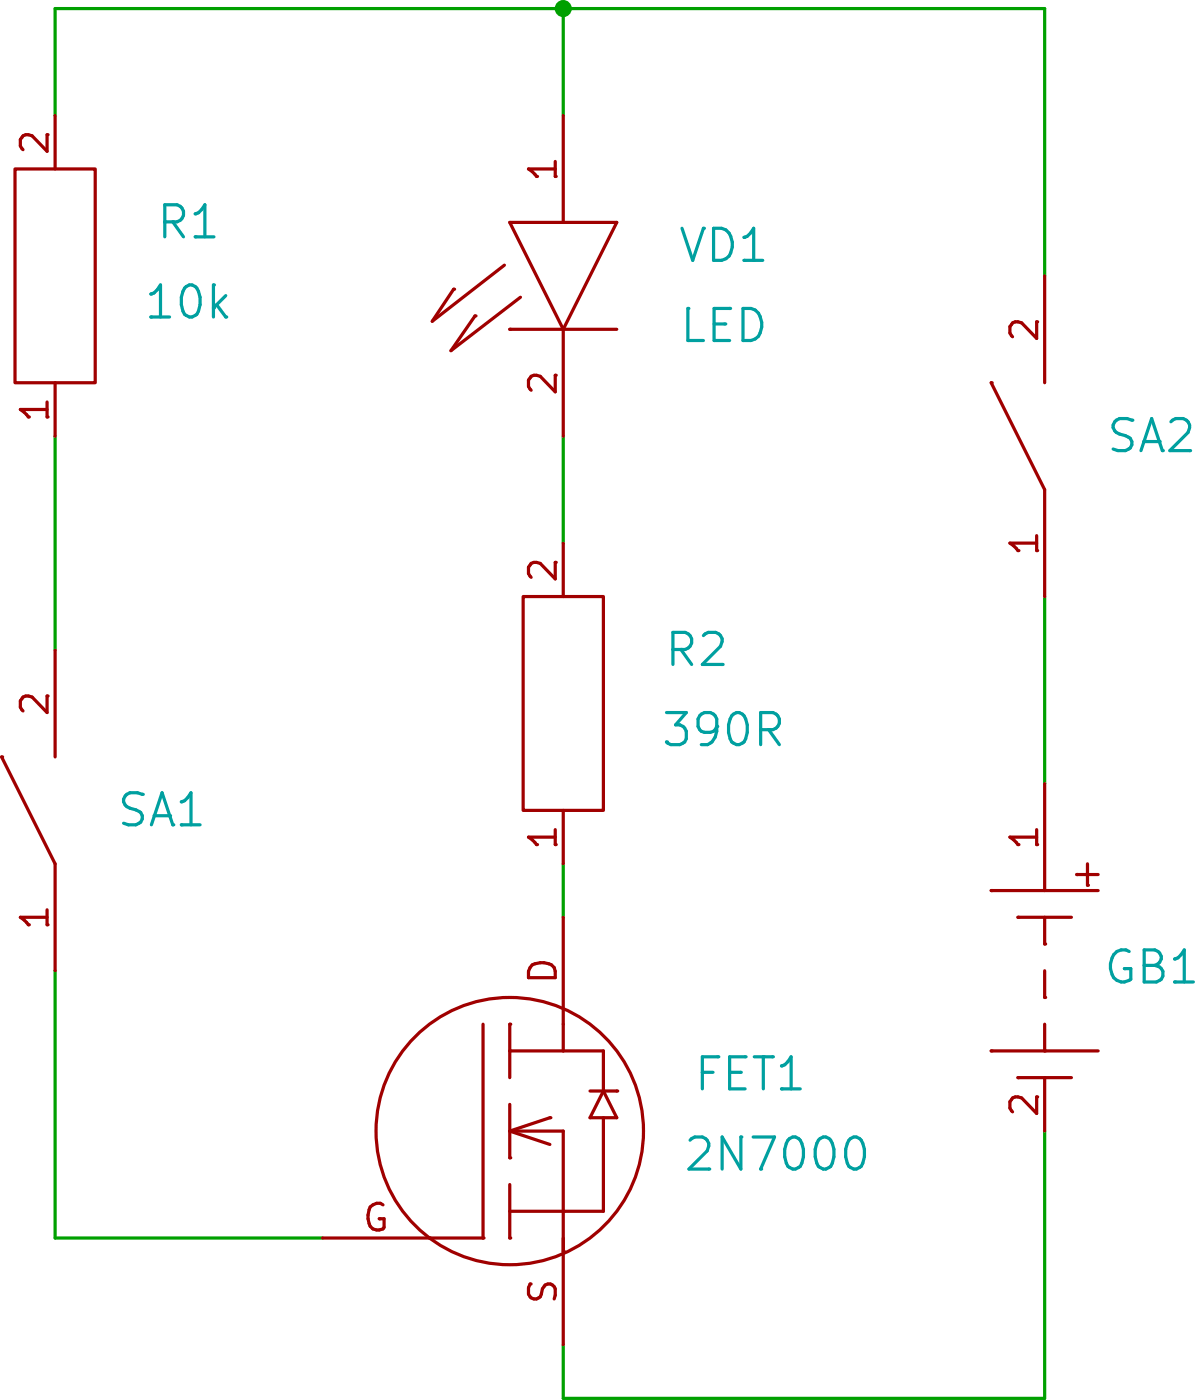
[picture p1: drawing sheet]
EESchema Schematic File Version 2  date Втр 06 Янв 2015 15:13:22
LIBS:C
LIBS:DA_POWER
LIBS:L
LIBS:POWER
LIBS:R
LIBS:SPICE
LIBS:SWITCH
LIBS:VD
LIBS:FET
LIBS:fet-cache
EELAYER 25  0
EELAYER END
$Descr A4 11700 8267
encoding utf-8
Sheet 1 1
Title "noname.sch"
Date "6 jan 2015"
Rev ""
Comp ""
Comment1 ""
Comment2 ""
Comment3 ""
Comment4 ""
$EndDescr
Wire Wire Line
	4750 3500 4750 3400
Wire Wire Line
	3800 3000 3800 2600
Wire Wire Line
	4300 4100 3800 4100
Wire Wire Line
	5650 3250 5650 2900
Wire Wire Line
	5650 4400 4750 4400
Wire Wire Line
	5650 4400 5650 3900
Wire Wire Line
	4750 2000 4750 1800
Wire Wire Line
	5650 2300 5650 1800
Wire Wire Line
	3800 4100 3800 3600
Wire Wire Line
	3800 2000 3800 1800
Wire Wire Line
	3800 1800 5650 1800
Connection ~ 4750 1800
Wire Wire Line
	4750 2800 4750 2600
Wire Wire Line
	4750 4400 4750 4300
$Comp
L R R1
U 1 1
P 3800 2300
F 0 "R1" V 3900 2050 60  0000 C CNN
F 1 "10k" V 3750 2050 60  0000 C CNN
	1    3800 2300
	0    -1   -1   0   
$EndComp
$Comp
L SA SA1
U 1 1
P 3800 3300
F 0 "SA1" V 3800 3100 60  0000 C CNN
F 1 "~" V 3700 3100 60  0000 C CNN
	1    3800 3300
	0    -1   -1   0   
$EndComp
$Comp
L LED VD1
U 1 1
P 4750 2300
F 0 "VD1" V 4700 2600 60  0000 C CNN
F 1 "LED" V 4850 2600 60  0000 C CNN
	1    4750 2300
	0    1    1    0   
$EndComp
$Comp
L R R2
U 1 1
P 4750 3100
F 0 "R2" V 4850 2850 60  0000 C CNN
F 1 "390R" V 4700 2800 60  0000 C CNN
	1    4750 3100
	0    -1   -1   0   
$EndComp
$Comp
L SA SA2
U 1 1
P 5650 2600
F 0 "SA2" V 5650 2400 60  0000 C CNN
F 1 "~" V 5550 2350 60  0000 C CNN
	1    5650 2600
	0    -1   -1   0   
$EndComp
$Comp
L GB GB1
U 1 1
P 5650 3600
F 0 "GB1" V 5650 3800 60  0000 C CNN
F 1 "~" V 5700 3850 60  0000 C CNN
	1    5650 3600
	0    1    1    0   
$EndComp
$Comp
L FET FET1
U 1 1
P 4650 3900
F 0 "FET1" H 5100 4000 60  0000 C CNN
F 1 "2N7000" H 5150 3850 60  0000 C CNN
	1    4650 3900
	1    0    0    -1  
$EndComp
$EndSCHEMATC
